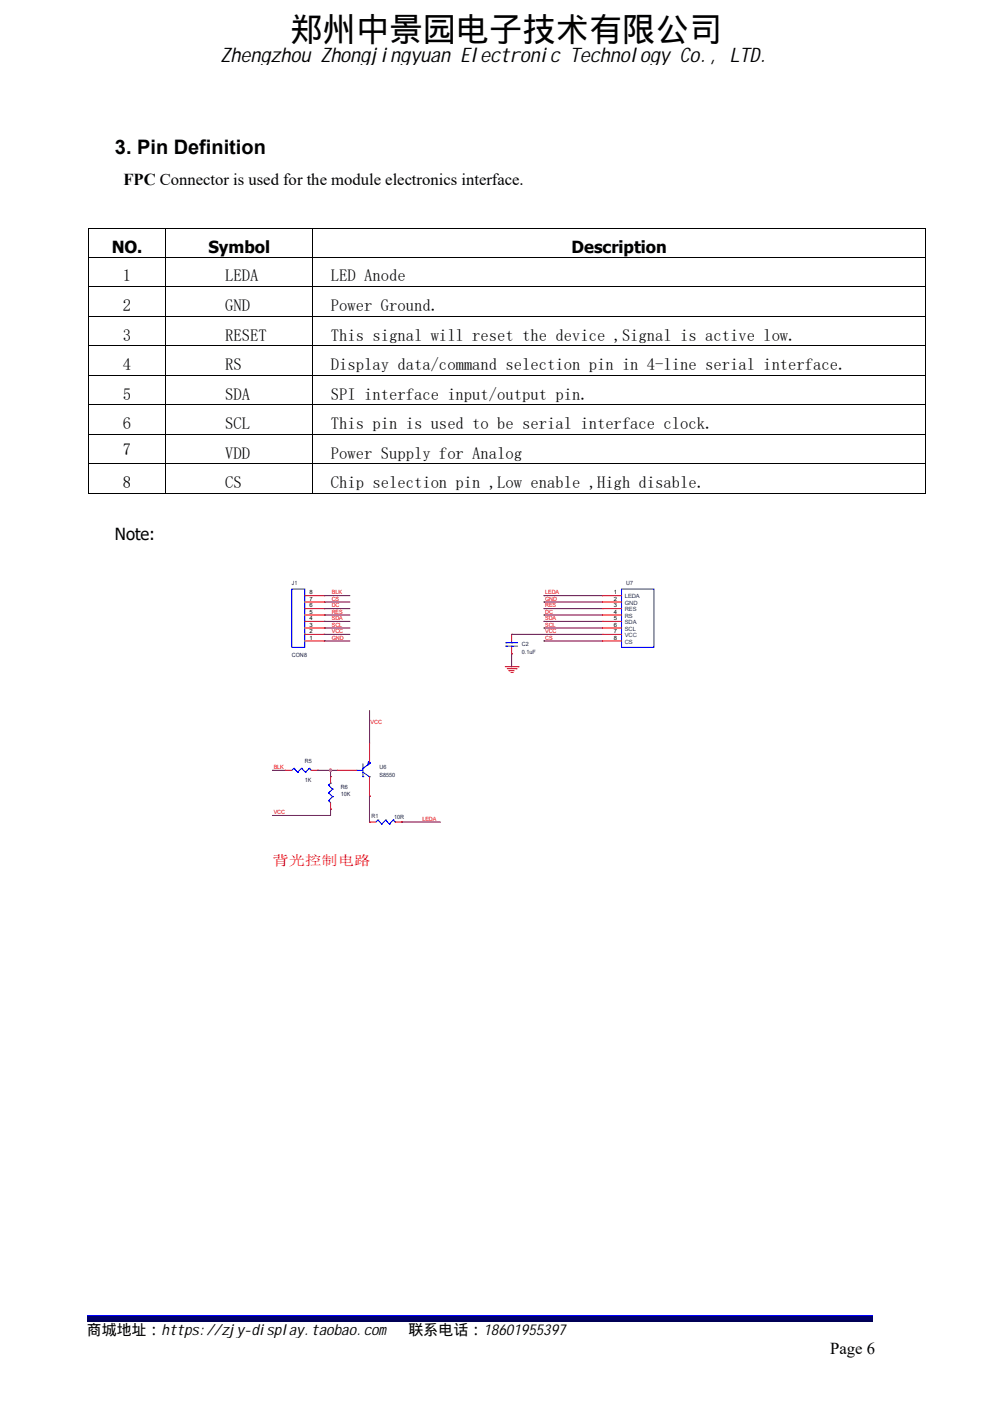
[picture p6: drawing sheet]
<svg xmlns="http://www.w3.org/2000/svg" width="210mm" height="297mm" viewBox="0 0 210 297" stroke-linecap="round" stroke-linejoin="round" font-family="sans-serif">
<path d="M18.6 278.9h166.5" fill="none" stroke="#00f" stroke-width=".25"/>
<path d="M18.6 279.1h166.5v.7h-166.5z" fill="#00006b"/>
<path d="M18.6 280h166.5" fill="none" stroke="#005" stroke-width=".25"/>
<g fill="#000">
<path d="M18.7 48.4h.2v.5h-.2zM18.7 54.4h.2v.3h-.2zM35 48.4h.2v.5h-.2zM35 54.4h.2v.3h-.2zM66.3 48.4h.2v.5h-.2zM66.3 54.4h.2v.3h-.2zM196.2 48.4h.2v.5h-.2zM196.2 48.4h.2v.2h-.2zM196.2 54.4h.2v.3h-.2zM18.7 60.7h.2v.3h-.2zM18.7 67h.2v.2h-.2zM18.7 73.2h.2v.3h-.2z"/>
<path d="M18.7 79.5h.2v.3h-.2zM35 60.7h.2v.3h-.2zM35 67h.2v.2h-.2zM35 73.2h.2v.3h-.2zM35 79.5h.2v.3h-.2zM66.3 60.7h.2v.3h-.2zM66.3 67h.2v.2h-.2zM66.3 73.2h.2v.3h-.2zM66.3 79.5h.2v.3h-.2zM196.2 60.7h.2v.3h-.2zM196.2 67h.2v.2h-.2zM196.2 73.2h.2v.3h-.2z"/>
<path d="M196.2 79.5h.2v.3h-.2zM18.7 85.7h.2v.3h-.2zM18.7 92h.2v.3h-.2zM18.7 98.3h.2v.3h-.2zM35 85.7h.2v.3h-.2zM35 92h.2v.3h-.2zM35 98.3h.2v.3h-.2zM66.3 85.7h.2v.3h-.2zM66.3 92h.2v.3h-.2zM66.3 98.3h.2v.3h-.2zM196.2 85.7h.2v.3h-.2zM196.2 92h.2v.3h-.2z"/>
<path d="M196.2 98.3h.2v.3h-.2zM196.2 104.5h.2v.2h-.2z"/>
</g>
<g fill="none" stroke="#000" stroke-width=".21">
<path d="M18.7 48.5h16.3M18.8 48.9v5.5M18.8 54.7v6M18.9 54.5h16.1M35.1 48.9v5.5M35.1 54.7v6M35.2 48.5h31.1M35.2 54.5h31.1M66.4 48.9v5.5M66.4 54.7v6M66.5 48.5h129.7M66.5 54.5h129.7"/>
<path d="M196.3 48.9v5.5M196.3 54.7v6M18.8 61v6M18.8 67.2v6M18.8 73.5v6M18.8 79.8v5.9M18.9 60.8h16.1M18.9 67h16.1M18.9 73.3h16.1M18.9 79.6h16.1M35.1 61v6M35.1 67.2v6"/>
<path d="M35.1 73.5v6M35.1 79.8v5.9M35.2 60.8h31.1M35.2 67h31.1M35.2 73.3h31.1M35.2 79.6h31.1M66.4 61v6M66.4 67.2v6M66.4 73.5v6M66.4 79.8v5.9M66.5 60.8h129.7M66.5 67h129.7"/>
<path d="M66.5 73.3h129.7M66.5 79.6h129.7M196.3 61v6M196.3 67.2v6M196.3 73.5v6M196.3 79.8v5.9M18.8 86v6M18.8 92.3v6M18.8 98.6v6.1M18.9 85.8h16.1M18.9 92.1h16.1M18.9 98.4h16.1"/>
<path d="M35.1 86v6M35.1 92.3v6M35.1 98.6v6.1M35.2 85.8h31.1M35.2 92.1h31.1M35.2 98.4h31.1M66.4 86v6M66.4 92.3v6M66.4 98.6v6.1M66.5 85.8h129.7M66.5 92.1h129.7M66.5 98.4h129.7"/>
<path d="M196.3 86v6M196.3 92.3v6M196.3 98.6v6.1M18.7 104.6h16.3M35.2 104.6h31.1M66.5 104.6h129.7"/>
</g>
<g fill="none" stroke="#f00" stroke-width=".21">
<path d="M64.7 135.9h4.1M64.7 134.5h4.1M64.7 133.1h4.1M64.7 131.7h4.1M64.7 130.4h4.1M64.7 129h4.1M64.7 127.6h4.1M64.7 126.3h4.1M68.8 135.9h.1M68.8 134.5h.1M68.8 133.1h.1M68.8 131.7h.1"/>
<path d="M68.8 130.4h.1M68.8 129h.1M68.8 127.6h.1M68.8 126.3h.1M108.5 138.6h.1M108.5 134.5h.1M108.5 134.5v1.4M108.5 137.3v1.3M127.7 135.9h4.1M127.7 134.5h4.1M127.7 133.1h4.1M127.7 131.7h4.1"/>
<path d="M127.7 130.4h4.1M127.7 129h4.1M127.7 127.6h4.1M127.7 126.3h4.1M127.7 126.3h.1M127.7 127.6h.1M127.7 129h.1M127.7 130.4h.1M127.7 131.7h.1M127.7 133.1h.1M127.7 134.5h.1M127.7 135.9h.1"/>
<path d="M78.4 157.5v4.1M107.2 141.4h2.7M107.6 141.8h1.9M108 142.2h1.1M108 142.2h.1M108.4 142.6h.3M108.7 142.6h.1M109.5 141.8h.1M109.9 141.4h.1M60.5 163.3h1.4M60.5 163.3h.1M66 163.3h1.4"/>
<path d="M67.4 163.3h.1M70.1 171.5h.1M70.1 164.7h.1M70.1 164.7v1.3M70.1 170.2v1.3M71.5 163.3h.1M71.5 163.3h4.1M78.4 174.3h.1M78.4 168.8h.1M78.4 164.7v4.1M78.4 174.3h1.3M83.8 174.3h1.4"/>
<path d="M85.2 174.3h.1"/>
</g>
<g fill="none" stroke="#00f" stroke-width=".21">
<path d="M61.9 124.9h2.8v12.4h-2.8zM107.3 136.3h.1M107.3 137h.1M107.3 136.3h2.5M107.3 137h2.5M108.5 137h.1M108.5 136.3h.1M108.5 135.9v.4M108.5 137v.3M131.8 124.9h6.9v12.4h-6.9zM62.3 162.9h.1M62.3 162.9l.8 .8"/>
<path d="M62.3 162.9l-.4 .4M63.1 163.7h.1M63.9 162.9h.1M63.9 162.9l.9 .8M63.9 162.9l-.8 .8M64.8 163.7h.1M65.6 162.9h.1M65.6 162.9l.4 .4M65.6 162.9l-.8 .8M66 163.3h.1M69.7 168.1l.8 .8M69.7 166.5l.8 .8"/>
<path d="M69.7 169.8l.4 .4M69.7 169.8h.1M69.7 168.1h.1M69.7 166.5h.1M70.1 166h.1M70.1 166l-.4 .5M70.5 168.9h.1M70.5 167.3h.1M70.5 168.9l-.8 .9M70.5 167.3l-.8 .8M75.6 163.3h1.4M75.6 163.3h.1"/>
<path d="M77 164.7h.1M77 162.9h.1M77 161.9v2.8M77 163.7l1.4 1M78.4 164.7h.1M78.4 161.9l-1.4 1M80.1 173.9h.1M80.1 173.9l.9 .8M80.1 173.9l-.4 .4M81 174.7h.1M81.8 173.9h.1M81.8 173.9l.8 .8"/>
<path d="M81.8 173.9l-.8 .8M82.6 174.7h.1M83.4 173.9h.1M83.4 173.9l.4 .4M83.4 173.9l-.8 .8M83.8 174.3h.1"/>
</g>
<path d="M78.2 161.5l.4 .3-.7 .5z" fill="#00f" stroke="#00f" stroke-width=".21"/>
<g fill="none" stroke="#800040" stroke-width=".21">
<path d="M68.8 127.6h5.4M68.8 129h5.4M68.8 130.4h5.4M68.8 131.7h5.4M68.8 133.1h5.4M68.8 134.5h5.4M68.8 135.9h5.4M68.8 126.3h5.4M68.8 127.6h.1M68.8 129h.1M68.8 130.4h.1M68.8 131.7h.1"/>
<path d="M68.8 133.1h.1M68.8 134.5h.1M68.8 135.9h.1M68.8 126.3h.1M108.5 138.6h.1M108.5 134.5h.1M108.5 138.6v2.8M108.5 134.5h19.2M115.4 126.3h.1M115.4 127.6h.1M115.4 129h.1M115.4 130.4h.1"/>
<path d="M115.4 131.7h.1M115.4 133.1h.1M115.4 135.9h.1M115.4 127.6h12.3M115.4 129h12.3M115.4 130.4h12.3M115.4 131.7h12.3M115.4 133.1h12.3M115.4 135.9h12.3M115.4 126.3h12.3M78.4 150.7v6.8M57.8 163.3h.1"/>
<path d="M57.8 172.9h.1M57.8 163.3h2.7M67.4 163.3h.1M67.4 163.3h4.1M70.1 163.3h.1M70.1 171.5h.1M70.1 163.3v1.4M70.1 171.5v1.4h-12.3M78.4 168.8h.1M78.4 168.8v5.5M85.2 174.3h.1M85.2 174.3h8.2"/>
</g>
<circle cx="70.1" cy="163.3" r=".25" fill="#f0f" stroke="#f0f" stroke-width=".21"/>
<text font-size="7.1" x="61.4" y="8.7">郑州中景园电子技术有限公司</text>
<g font-size="4.2">
<text x="46.8" y="13.1">Zhengzhou Zhongjingyuan Electronic Technology Co., LTD.</text>
<text x="24.4" y="32.6">3. Pin Definition</text>
</g>
<g font-size="3.5">
<text x="26.2" y="39.2">FPC Connector is used for the module electronics interface.</text>
<text x="23.7" y="53.7">NO.</text>
<text x="44.2" y="53.7">Symbol</text>
<text x="121.2" y="53.7">Description</text>
<text x="26.1" y="59.7">1</text>
<text x="47.8" y="59.7">LEDA</text>
<text x="70.2" y="59.7">LED Anode</text>
<text x="26.1" y="65.9">2</text>
<text x="47.8" y="65.9">GND</text>
<text x="70.2" y="65.9">Power Ground.</text>
<text x="26.1" y="72.2">3</text>
<text x="47.8" y="72.2">RESET</text>
<text x="70.2" y="72.2">This signal will reset the device ,Signal is active low.</text>
<text x="26.1" y="78.5">4</text>
<text x="47.7" y="78.5">RS</text>
<text x="70.2" y="78.5">Display data/command selection pin in 4-line serial interface.</text>
<text x="26.1" y="84.7">5</text>
<text x="47.8" y="84.7">SDA</text>
<text x="70.2" y="84.7">SPI interface input/output pin.</text>
<text x="26.1" y="91">6</text>
<text x="47.8" y="91">SCL</text>
<text x="70.2" y="91">This pin is used to be serial interface clock.</text>
<text x="26.1" y="96.5">7</text>
<text x="47.7" y="97.2">VDD</text>
<text x="70.2" y="97.2">Power Supply for Analog</text>
<text x="26.1" y="103.5">8</text>
<text x="47.7" y="103.5">CS</text>
<text x="70.2" y="103.5">Chip selection pin ,Low enable ,High disable.</text>
<text x="24.4" y="114.6">Note:</text>
<text x="176.1" y="287.1">Page 6</text>
</g>
<g font-size="3.2">
<text x="18.4" y="283.1">商城地址：https://zjy-display.taobao.com</text>
<text x="86.7" y="283.1">联系电话：18601955397</text>
</g>
<text font-size="2.9" fill="#f00" x="57.8" y="183.4">背光控制电路</text>
<g font-size="1.2" fill="#000080">
<text x="61.9" y="124">J1</text>
<text x="132.8" y="124.1">U7</text>
<text x="110.7" y="137">C2</text>
<text x="61.9" y="139.2">CON8</text>
<text x="110.7" y="138.6">0.1uF</text>
<text x="64.6" y="161.7">R5</text>
<text x="64.6" y="165.8">1K</text>
<text x="72.3" y="167.2">R6</text>
<text x="80.5" y="163.1">U6</text>
<text x="80.5" y="164.7">S8550</text>
<text x="72.3" y="168.8">10K</text>
<text x="78.8" y="173.5">R1</text>
<text x="83.6" y="173.7">10R</text>
</g>
<g font-size="1.2">
<text x="65.6" y="126">8</text>
<text x="130.2" y="126">1</text>
<text x="65.6" y="131.5">4</text>
<text x="65.6" y="130.1">5</text>
<text x="65.6" y="128.7">6</text>
<text x="65.6" y="127.3">7</text>
<text x="130.2" y="127.3">2</text>
<text x="130.2" y="128.7">3</text>
<text x="130.2" y="130.1">4</text>
<text x="130.2" y="131.5">5</text>
<text x="65.6" y="135.6">1</text>
<text x="65.6" y="134.2">2</text>
<text x="65.6" y="132.8">3</text>
<text x="130.2" y="132.8">6</text>
<text x="130.2" y="134.2">7</text>
<text x="130.2" y="135.6">8</text>
</g>
<g font-size="1.2" fill="#f00">
<text x="70.4" y="127.4">CS</text>
<text x="70.4" y="128.8">DC</text>
<text x="70.4" y="130.1">RES</text>
<text x="70.4" y="131.5">SDA</text>
<text x="70.4" y="126">BLK</text>
<text x="115.6" y="126">LEDA</text>
<text x="115.6" y="127.4">GND</text>
<text x="115.6" y="128.8">RES</text>
<text x="115.6" y="130.1">DC</text>
<text x="115.6" y="131.5">SDA</text>
<text x="70.4" y="132.9">SCL</text>
<text x="70.4" y="134.2">VCC</text>
<text x="70.4" y="135.6">GND</text>
<text x="115.6" y="132.9">SCL</text>
<text x="115.6" y="134.2">VCC</text>
<text x="115.6" y="135.6">CS</text>
<text x="78.6" y="153.5">VCC</text>
<text x="58" y="163.1">BLK</text>
<text x="58" y="172.6">VCC</text>
<text x="89.6" y="174">LEDA</text>
</g>
<g font-size="1.2" fill="#004080">
<text x="132.5" y="126.9">LEDA</text>
<text x="132.5" y="128.2">GND</text>
<text x="132.5" y="129.6">RES</text>
<text x="132.5" y="131">RS</text>
<text x="132.5" y="132.3">SDA</text>
<text x="132.5" y="133.7">SCL</text>
<text x="132.5" y="135.1">VCC</text>
<text x="132.5" y="136.5">CS</text>
</g>
</svg>
